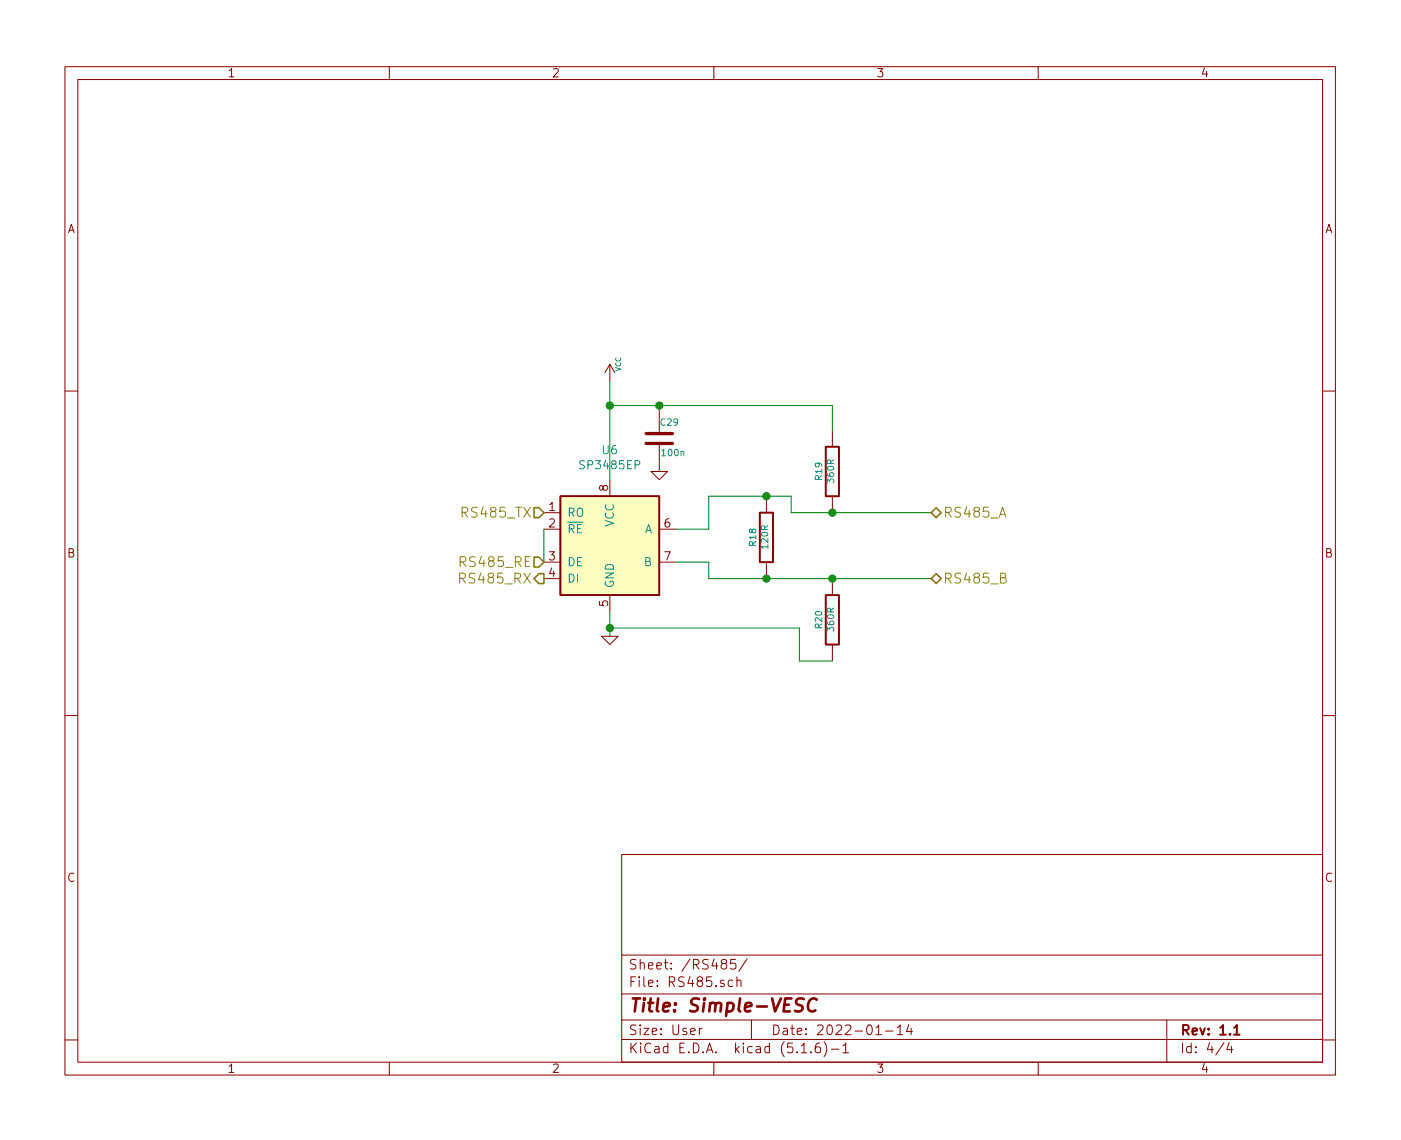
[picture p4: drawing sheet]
EESchema Schematic File Version 4
EELAYER 30 0
EELAYER END
$Descr User 8496 6906
encoding utf-8
Sheet 4 4
Title "Simple-VESC"
Date "2022-01-14"
Rev "1.1"
Comp ""
Comment1 ""
Comment2 ""
Comment3 ""
Comment4 ""
$EndDescr
$Comp
L crf_1:GND #PWR042
U 1 1
P 3700 3850
F 0 "#PWR042" H 3700 3850 30  0001 C CNN
F 1 "GND" H 3700 3780 30  0001 C CNN
F 2 "" H 3700 3850 60  0000 C CNN
F 3 "" H 3700 3850 60  0000 C CNN
	1    3700 3850
	1    0    0    -1  
$EndComp
$Comp
L crf_1:RES R18
U 1 1
P 4650 3250
F 0 "R18" V 4730 3250 40  0000 C CNN
F 1 "120R" V 4657 3251 40  0000 C CNN
F 2 "Resistor_SMD:R_0402_1005Metric" V 4580 3250 30  0001 C CNN
F 3 "" H 4650 3250 30  0000 C CNN
	1    4650 3250
	-1   0    0    -1  
$EndComp
Text HLabel 5650 3100 2    60   BiDi ~ 0
RS485_A
Text HLabel 5650 3500 2    60   BiDi ~ 0
RS485_B
Wire Wire Line
	4300 3400 4100 3400
Wire Wire Line
	4100 3200 4300 3200
Wire Wire Line
	4000 2450 3700 2450
Connection ~ 3700 2450
Wire Wire Line
	3700 2450 3700 2900
$Comp
L crf_1:GND #PWR043
U 1 1
P 4000 2850
F 0 "#PWR043" H 4000 2850 30  0001 C CNN
F 1 "GND" H 4000 2780 30  0001 C CNN
F 2 "" H 4000 2850 60  0000 C CNN
F 3 "" H 4000 2850 60  0000 C CNN
	1    4000 2850
	1    0    0    -1  
$EndComp
$Comp
L crf_1:CAP C29
U 1 1
P 4000 2650
F 0 "C29" H 4000 2750 40  0000 L CNN
F 1 "100n" H 4006 2565 40  0000 L CNN
F 2 "Capacitor_SMD:C_0402_1005Metric" H 4038 2500 30  0001 C CNN
F 3 "" H 4000 2650 60  0000 C CNN
	1    4000 2650
	1    0    0    -1  
$EndComp
Wire Wire Line
	3700 2300 3700 2450
$Comp
L power:VCC #PWR?
U 1 1
P 3700 2300
AR Path="/53FFB3E2/5DB449BE" Ref="#PWR?"  Part="1" 
AR Path="/53FFB6E1/5DB449BE" Ref="#PWR?"  Part="1" 
AR Path="/65B0E93B/5DB449BE" Ref="#PWR041"  Part="1" 
F 0 "#PWR041" H 3700 2400 30  0001 C CNN
F 1 "VCC" V 3750 2400 30  0000 C CNN
F 2 "" H 3700 2300 60  0000 C CNN
F 3 "" H 3700 2300 60  0000 C CNN
	1    3700 2300
	1    0    0    -1  
$EndComp
Wire Wire Line
	3700 3700 3700 3800
Wire Wire Line
	5650 3500 5050 3500
Wire Wire Line
	4300 3500 4300 3400
Connection ~ 4650 3500
Wire Wire Line
	4650 3500 4300 3500
Wire Wire Line
	5650 3100 5050 3100
Wire Wire Line
	4800 3100 4800 3000
Wire Wire Line
	4800 3000 4650 3000
Wire Wire Line
	4650 3000 4300 3000
Wire Wire Line
	4300 3000 4300 3200
Connection ~ 4650 3000
Text HLabel 3300 3500 0    60   Output ~ 0
RS485_RX
Text HLabel 3300 3100 0    60   Input ~ 0
RS485_TX
$Comp
L Interface_UART:SP3485EP U6
U 1 1
P 3700 3300
F 0 "U6" H 3700 3881 50  0000 C CNN
F 1 "SP3485EP" H 3700 3790 50  0000 C CNN
F 2 "Package_SO:SOIC-8_3.9x4.9mm_P1.27mm" H 3700 3300 50  0001 C CIN
F 3 "http://www.icbase.com/pdf/SPX/SPX00480106.pdf" H 3700 3300 50  0001 C CNN
	1    3700 3300
	1    0    0    -1  
$EndComp
Wire Wire Line
	3300 3200 3300 3400
$Comp
L crf_1:RES R19
U 1 1
P 5050 2850
F 0 "R19" V 5130 2850 40  0000 C CNN
F 1 "360R" V 5057 2851 40  0000 C CNN
F 2 "Resistor_SMD:R_0402_1005Metric" V 4980 2850 30  0001 C CNN
F 3 "" H 5050 2850 30  0000 C CNN
	1    5050 2850
	-1   0    0    -1  
$EndComp
Connection ~ 5050 3100
Wire Wire Line
	5050 3100 4800 3100
$Comp
L crf_1:RES R20
U 1 1
P 5050 3750
F 0 "R20" V 5130 3750 40  0000 C CNN
F 1 "360R" V 5057 3751 40  0000 C CNN
F 2 "Resistor_SMD:R_0402_1005Metric" V 4980 3750 30  0001 C CNN
F 3 "" H 5050 3750 30  0000 C CNN
	1    5050 3750
	-1   0    0    -1  
$EndComp
Connection ~ 5050 3500
Wire Wire Line
	5050 3500 4650 3500
Wire Wire Line
	4000 2450 5050 2450
Wire Wire Line
	5050 2450 5050 2600
Connection ~ 4000 2450
Wire Wire Line
	3700 3800 4850 3800
Wire Wire Line
	4850 3800 4850 4000
Wire Wire Line
	4850 4000 5050 4000
Connection ~ 3700 3800
Wire Wire Line
	3700 3800 3700 3850
Text HLabel 3300 3400 0    60   Input ~ 0
RS485_RE
$EndSCHEMATC
